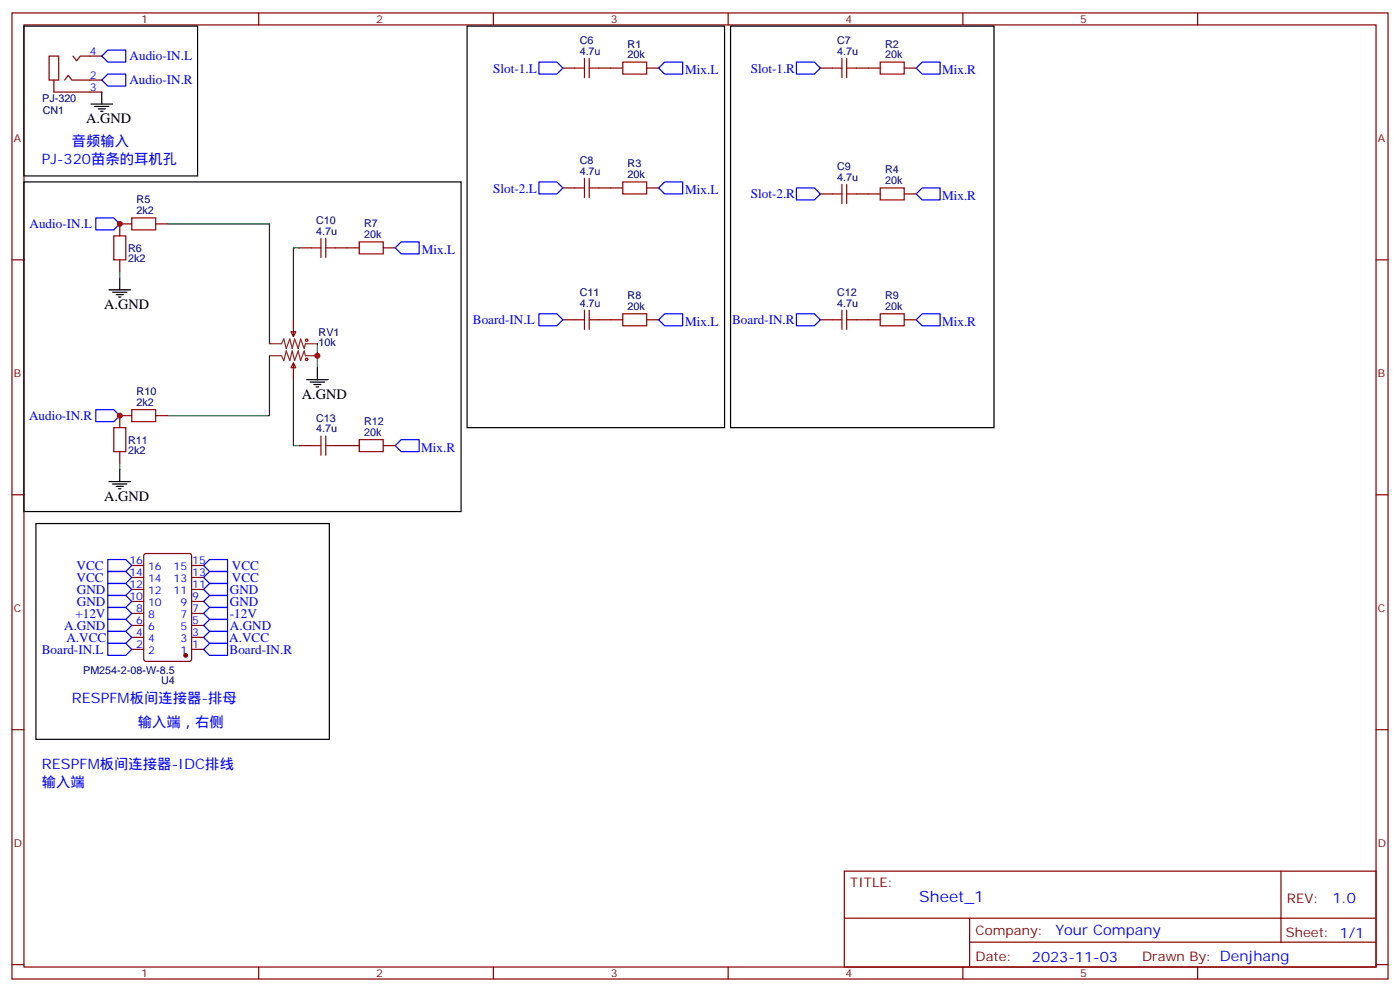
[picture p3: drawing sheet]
<svg xmlns="http://www.w3.org/2000/svg" width="412mm" height="292mm" viewBox="0 0 412 292" stroke-linecap="round" stroke-linejoin="round" font-family="sans-serif">
<g fill="none" stroke="#870000" stroke-width=".35">
<path d="M3.5 3.8h405.4v284.3h-405.4zM7.1 7.3h398.2v277.3h-398.2zM14.5 16.5h2.8v7.1h-2.8zM21.5 16.5l1.1 1.4 1-1.4h6.4M76.2 3.8v3.5M145.3 3.8v3.5M214.5 3.8v3.5M283.6 3.8v3.5M352.8 3.8v3.5M15.9 23.6v3.5h14.1M19 23.6l1.1-1.4 1.1 1.4h8.8M165.8 20h3.5"/>
<path d="M176.4 20h7M190.5 20h3.5M241.7 20h3.5M252.2 20h7.1M266.3 20h3.6M165.8 55.3h3.5M176.4 55.3h7M190.5 55.3h3.5M241.7 57.1h3.5M252.2 57.1h7.1M266.3 57.1h3.6M3.5 76.5h3.6"/>
<path d="M35.3 76.5v3.5M38.8 65.9h-3.5v3.5M45.9 65.9h3.5M88.2 73h3.5M98.8 73h7M112.9 73h3.5M405.3 76.5h3.6M85.7 97.6h1.4l-.7 1.5zM86.4 94.1v5M165.8 94.1h3.5M176.4 94.1h7M190.5 94.1h3.5"/>
<path d="M241.7 94.1h3.5M252.2 94.1h7.1M266.3 94.1h3.6M86.4 106.8l.7 1.4h-1.4zM86.4 106.8v5M35.3 132.9v3.6M38.8 122.3h-3.5v3.6M45.9 122.3h3.5M88.2 131.2h3.5M98.8 131.2h7M112.9 131.2h3.5M3.5 145.6h3.6"/>
<path d="M405.3 145.6h3.6M38.8 166.4h3.5M38.8 170h3.5M38.8 173.5h3.5M38.8 177h3.5M42.6 163.1l.4-.2h12.7l.7 .4v30.7l-.4 .6-13 .1-.6-.5-.1-30.6zM56.4 166.4h3.6M56.4 170h3.6M56.4 173.5h3.6M56.4 177h3.6M38.8 191.1h3.5M38.8 187.6h3.5"/>
<path d="M38.8 184.1h3.5M38.8 180.6h3.5M56.4 191.1h3.6M56.4 187.6h3.6M56.4 184.1h3.6M56.4 180.6h3.6M3.5 214.8h3.6M405.3 214.8h3.6M248.7 256.4h156.6v28.2h-156.6zM377.3 256.4v20.9M248.7 270.2h156.5M285.6 277.3h119.6"/>
<path d="M285.6 270.2v14.2M3.5 283.9h3.6M76.2 284.6v3.5M145.3 284.6v3.5M214.5 284.6v3.5M283.6 284.6v3.5M352.8 284.6v3.5M405.3 283.9h3.6"/>
</g>
<g fill="none" stroke="#00f" stroke-width=".35">
<path d="M31.7 14.7h5.3v3.6h-5.3l-1.7-1.8zM158.7 18.3h5.3l1.8 1.7-1.8 1.8h-5.3zM195.8 18.3h5.3v3.5h-5.3l-1.8-1.8zM234.6 18.3h5.3l1.8 1.7-1.8 1.8h-5.3zM271.6 18.3h5.3v3.5h-5.3l-1.7-1.8zM31.7 21.8h5.3v3.5h-5.3l-1.7-1.7zM158.7 53.6h5.3l1.8 1.7-1.8 1.8h-5.3zM195.8 53.6h5.3v3.5h-5.3l-1.8-1.8zM234.6 55.3h5.3l1.8 1.8-1.8 1.7h-5.3zM271.6 55.3h5.3v3.5h-5.3l-1.7-1.7zM28.2 64.1h5.3l1.8 1.8-1.8 1.8h-5.3zM118.2 71.2h5.3v3.5h-5.3l-1.8-1.7z"/>
<path d="M158.7 92.4h5.3l1.8 1.7-1.8 1.8h-5.3zM195.8 92.4h5.3v3.5h-5.3l-1.8-1.8zM234.6 92.4h5.3l1.8 1.7-1.8 1.8h-5.3zM271.6 92.4h5.3v3.5h-5.3l-1.7-1.8zM28.2 120.6h5.3l1.8 1.7-1.8 1.8h-5.3zM118.2 129.4h5.3v3.5h-5.3l-1.8-1.7zM31.7 168.2h5.3l1.8 1.8-1.8 1.7h-5.3zM31.7 164.7h5.3l1.8 1.7-1.8 1.8h-5.3zM31.7 175.3h5.3l1.8 1.7-1.8 1.8h-5.3zM31.7 171.7h5.3l1.8 1.8-1.8 1.8h-5.3zM31.7 178.8h5.3l1.8 1.8-1.8 1.7h-5.3zM61.7 164.7h5.3v3.5h-5.3l-1.7-1.8z"/>
<path d="M61.7 168.2h5.3v3.5h-5.3l-1.7-1.7zM61.7 171.7h5.3v3.6h-5.3l-1.7-1.8zM61.7 175.3h5.3v3.5h-5.3l-1.7-1.8zM61.7 178.8h5.3v3.5h-5.3l-1.7-1.7zM31.7 189.4h5.3l1.8 1.7-1.8 1.8h-5.3zM31.7 185.8h5.3l1.8 1.8-1.8 1.8h-5.3zM31.7 182.3h5.3l1.8 1.8-1.8 1.7h-5.3zM60 191.1l1.7-1.7h5.3v3.5h-5.3zM60 187.6l1.7-1.8h5.3v3.6h-5.3zM60 184.1l1.7-1.8h5.3v3.5h-5.3z"/>
</g>
<g fill="none" stroke="#a10000" stroke-width=".35">
<path d="M172.2 17.2v5.7M173.6 17.2v5.7M183.4 18.3h7.1v3.5h-7.1zM248 17.2v5.7M249.4 17.2v5.7M259.3 18.3h7v3.5h-7zM169.3 20h2.9M173.6 20h2.8M245.2 20h2.8M249.4 20h2.8M169.3 55.3h2.9M172.2 52.5v5.6"/>
<path d="M173.6 52.5v5.6M173.6 55.3h2.8M183.4 53.6h7.1v3.5h-7.1zM245.2 57.1h2.8M248 54.3v5.6M249.4 54.3v5.6M249.4 57.1h2.8M259.3 55.3h7v3.5h-7zM33.5 69.4h3.5v7.1h-3.5zM38.8 64.1h7.1v3.6h-7.1zM91.7 73h2.8M94.5 70.1v5.7"/>
<path d="M96 73h2.8M96 70.1v5.7M105.8 71.2h7.1v3.5h-7.1zM169.3 94.1h2.9M172.2 91.3v5.6M173.6 94.1h2.8M173.6 91.3v5.6M183.4 92.4h7.1v3.5h-7.1zM245.2 94.1h2.8M248 91.3v5.6M249.4 94.1h2.8M249.4 91.3v5.6"/>
<path d="M259.3 92.4h7v3.5h-7zM33.5 125.9h3.5v7h-3.5zM38.8 120.6h7.1v3.5h-7.1zM91.7 131.2h2.8M94.5 128.3v5.7M96 128.3v5.7M96 131.2h2.8M105.8 129.4h7.1v3.5h-7.1z"/>
<circle cx="90.3" cy="100.1" r=".35"/>
<circle cx="90.3" cy="105.8" r=".35"/>
</g>
<g fill="none" stroke="#000" stroke-width=".35">
<path d="M7.1 7.7h51.1v44.1h-51.1zM137.6 7.7h75.8v118.2h-75.8zM215.2 7.7h77.6v118.2h-77.6zM26.8 30.6h6.4M27.9 31.3h4.2M28.9 32h2.1M29.6 32.7h.7M30 27.1v3.5M7.1 53.6h128.7v97h-128.7zM32.1 85.3h6.4M33.2 86h4.2M34.2 86.7h2.1"/>
<path d="M34.9 87.4h.7M35.3 81.8v3.5M90.3 111.8h6.4M91.4 112.5h4.2M92.4 113.2h2.1M93.1 113.9h.7M93.5 108.2v3.6M35.3 138.2v3.5M10.6 154.1h86.4v63.5h-86.4zM32.1 141.7h6.4M33.2 142.5h4.2M34.2 143.2h2.1"/>
<path d="M34.9 143.9h.7"/>
</g>
<path d="M49.4 65.9h30v35.3M88.2 73h-1.8v21.1M35.3 80v1.8M79.4 104.7v17.6h-30M86.4 111.8v19.4h1.8M93.5 101.2v7M35.3 136.5v1.7" fill="none" stroke="#008700" stroke-width=".35"/>
<path d="M79.4 101.2h3.5l.7-1.4 .7 2.8 1.1-2.8 .7 2.8 .7-2.8 1 2.8 .7-2.8 1.1 2.8 .4-1.4h3.5M79.4 104.7h3.5l.7 1.4 .7-2.8 1.1 2.8 .7-2.8 .7 2.8 1-2.8 .7 2.8 1.1-2.8 .4 1.4h3.5" fill="none" stroke="#8c2424" stroke-width=".35"/>
<circle cx="54.7" cy="192.9" r=".53" fill="#870000" stroke="#870000" stroke-width=".35"/>
<g fill="#c00">
<circle cx="93.5" cy="104.7" r=".88"/>
<circle cx="35.3" cy="65.9" r=".88"/>
<circle cx="35.3" cy="122.3" r=".88"/>
</g>
<text font-size="4.6" fill="#00f" x="270.8" y="265.4">Sheet_1</text>
<g font-size="4.2">
<text x="25.4" y="36.3">A.GND</text>
<text x="30.7" y="90.9">A.GND</text>
<text x="88.9" y="117.4">A.GND</text>
<text x="30.7" y="147.4">A.GND</text>
</g>
<g font-size="4.2" fill="#00f">
<text x="21.2" y="43">音频输入</text>
<text x="12.3" y="48.3">PJ-320苗条的耳机孔</text>
<text x="21.2" y="207">RESPFM板间连接器-排母</text>
<text x="40.6" y="214.1">输入端，右侧</text>
<text x="12.3" y="226.4">RESPFM板间连接器-IDC排线</text>
<text x="12.3" y="231.7">输入端</text>
<text x="392.5" y="265.7">1.0</text>
<text x="310.9" y="275.2">Your Company</text>
<text x="304" y="283">2023-11-03</text>
</g>
<g font-size="3.9" fill="#00f">
<text x="38.2" y="17.8">Audio-IN.L</text>
<text x="145.3" y="21.4">Slot-1.L</text>
<text x="201.8" y="21.8">Mix.L</text>
<text x="221.2" y="21.3">Slot-1.R</text>
<text x="277.5" y="21.8">Mix.R</text>
<text x="38.1" y="24.8">Audio-IN.R</text>
<text x="145.3" y="56.7">Slot-2.L</text>
<text x="201.8" y="57.1">Mix.L</text>
<text x="221.2" y="58.4">Slot-2.R</text>
<text x="277.5" y="58.8">Mix.R</text>
<text x="8.7" y="67.2">Audio-IN.L</text>
<text x="124.2" y="74.7">Mix.L</text>
<text x="139.3" y="95.4">Board-IN.L</text>
<text x="201.8" y="95.9">Mix.L</text>
<text x="215.7" y="95.5">Board-IN.R</text>
<text x="277.5" y="95.9">Mix.R</text>
<text x="8.5" y="123.6">Audio-IN.R</text>
<text x="124" y="132.9">Mix.R</text>
<text x="22.5" y="167.7">VCC</text>
<text x="68.3" y="167.7">VCC</text>
<text x="22.5" y="171.2">VCC</text>
<text x="68.3" y="171.2">VCC</text>
<text x="22.7" y="178.3">GND</text>
<text x="22.7" y="174.7">GND</text>
<text x="67.7" y="174.7">GND</text>
<text x="67.7" y="178.3">GND</text>
<text x="18.9" y="185.3">A.GND</text>
<text x="22.2" y="181.8">+12V</text>
<text x="67.7" y="185.3">A.GND</text>
<text x="67.7" y="181.8">-12V</text>
<text x="19.6" y="188.9">A.VCC</text>
<text x="67.5" y="188.9">A.VCC</text>
<text x="12.3" y="192.4">Board-IN.L</text>
<text x="67.6" y="192.5">Board-IN.R</text>
</g>
<g font-size="3.9" fill="#800">
<text x="250.5" y="261">TITLE:</text>
<text x="379.1" y="265.7">REV:</text>
<text x="287.4" y="275.2">Company:</text>
<text x="378.7" y="275.8">Sheet: 1/1</text>
<text x="287.4" y="282.9">Date:</text>
<text x="336.4" y="282.9">Drawn By: Denjhang</text>
</g>
<g font-size="3.2" fill="#800">
<text x="41.6" y="6.8">1</text>
<text x="110.8" y="6.8">2</text>
<text x="179.9" y="6.8">3</text>
<text x="249.1" y="6.8">4</text>
<text x="318.2" y="6.8">5</text>
<text x="4.1" y="41.9">A</text>
<text x="405.9" y="41.9">A</text>
<text x="4.1" y="111.1">B</text>
<text x="405.9" y="111.1">B</text>
<text x="4.1" y="180.2">C</text>
<text x="405.9" y="180.2">C</text>
<text x="4.1" y="249.3">D</text>
<text x="405.9" y="249.3">D</text>
<text x="41.6" y="287.6">1</text>
<text x="110.8" y="287.6">2</text>
<text x="179.9" y="287.6">3</text>
<text x="249.1" y="287.6">4</text>
<text x="318.2" y="287.6">5</text>
</g>
<g font-size="3.2" fill="#00f">
<text x="26.5" y="16.2">4</text>
<text x="26.5" y="23.2">2</text>
<text x="26.5" y="26.7">3</text>
<text x="38.1" y="166.1">16</text>
<text x="43.6" y="167.9">16</text>
<text x="51.1" y="167.9">15</text>
<text x="56.6" y="166.1">15</text>
<text x="38.1" y="169.6">14</text>
<text x="38.1" y="173.1">12</text>
<text x="43.6" y="171.4">14</text>
<text x="51.1" y="171.4">13</text>
<text x="56.6" y="173.1">11</text>
<text x="56.6" y="169.6">13</text>
<text x="38.1" y="176.7">10</text>
<text x="43.6" y="174.9">12</text>
<text x="43.6" y="178.4">10</text>
<text x="51.1" y="174.9">11</text>
<text x="53.1" y="178.4">9</text>
<text x="56.6" y="176.7">9</text>
<text x="40.1" y="180.2">8</text>
<text x="40.1" y="183.7">6</text>
<text x="43.6" y="182">8</text>
<text x="43.6" y="185.5">6</text>
<text x="53.1" y="185.5">5</text>
<text x="53.1" y="182">7</text>
<text x="56.6" y="183.7">5</text>
<text x="56.6" y="180.2">7</text>
<text x="40.1" y="187.3">4</text>
<text x="40.1" y="190.8">2</text>
<text x="43.6" y="189">4</text>
<text x="53.1" y="189">3</text>
<text x="56.6" y="190.8">1</text>
<text x="56.6" y="187.3">3</text>
<text x="43.6" y="192.5">2</text>
<text x="53.1" y="192.5">1</text>
</g>
<g font-size="3.2" fill="#000080">
<text x="170.8" y="16.2">4.7u</text>
<text x="170.8" y="13">C6</text>
<text x="184.9" y="17.2">20k</text>
<text x="184.9" y="14">R1</text>
<text x="246.6" y="16.2">4.7u</text>
<text x="246.6" y="13">C7</text>
<text x="260.7" y="17.2">20k</text>
<text x="260.7" y="14">R2</text>
<text x="12.4" y="30">PJ-320</text>
<text x="12.6" y="33.6">CN1</text>
<text x="170.8" y="51.4">4.7u</text>
<text x="170.8" y="48.3">C8</text>
<text x="184.9" y="52.5">20k</text>
<text x="184.9" y="49.3">R3</text>
<text x="246.6" y="53.2">4.7u</text>
<text x="246.6" y="50.1">C9</text>
<text x="260.7" y="51">R4</text>
<text x="40.2" y="59.9">R5</text>
<text x="260.7" y="54.3">20k</text>
<text x="40.2" y="63.1">2k2</text>
<text x="93.1" y="66">C10</text>
<text x="93.1" y="69.1">4.7u</text>
<text x="107.3" y="70.1">20k</text>
<text x="107.3" y="66.9">R7</text>
<text x="37.7" y="77.3">2k2</text>
<text x="37.7" y="74.1">R6</text>
<text x="170.8" y="87.1">C11</text>
<text x="184.9" y="88.1">R8</text>
<text x="246.6" y="87.1">C12</text>
<text x="260.7" y="88.1">R9</text>
<text x="170.8" y="90.2">4.7u</text>
<text x="184.9" y="91.3">20k</text>
<text x="246.6" y="90.2">4.7u</text>
<text x="260.7" y="91.3">20k</text>
<text x="93.8" y="101.9">10k</text>
<text x="93.8" y="98.8">RV1</text>
<text x="40.2" y="119.5">2k2</text>
<text x="40.2" y="116.3">R10</text>
<text x="93.1" y="124.2">C13</text>
<text x="107.3" y="125.1">R12</text>
<text x="37.7" y="130.6">R11</text>
<text x="93.1" y="127.3">4.7u</text>
<text x="107.3" y="128.3">20k</text>
<text x="37.7" y="133.7">2k2</text>
<text x="24.5" y="198.2">PM254-2-08-W-8.5</text>
<text x="47.4" y="201.3">U4</text>
</g>
</svg>
